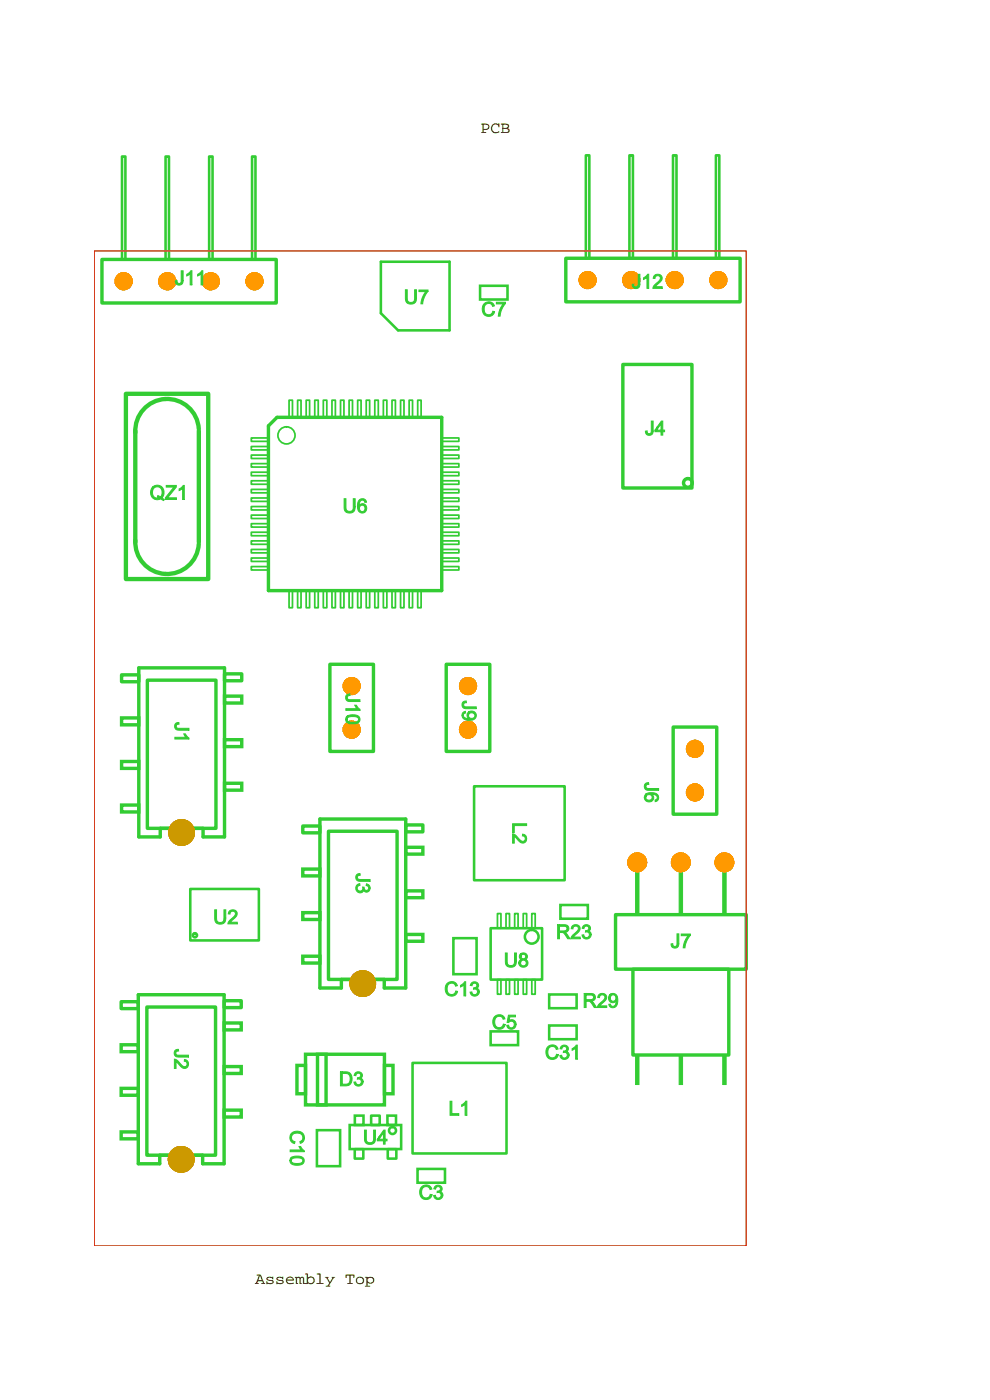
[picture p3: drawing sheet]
<svg xmlns="http://www.w3.org/2000/svg" width="210mm" height="297mm" viewBox="0 0 210 297" stroke-linecap="round" stroke-linejoin="round" font-family="sans-serif">
<!-- layer: 3 -->
<path d="M20 53.2h138.3v211.1h-138.3zM104.1 196.9h10.9v10.9h-10.9z" fill="none" stroke="#3c3" stroke-width=".21"/>
<g fill="none" stroke="#3c3" stroke-width=".55">
<path d="M25.9 33.2h.7v21.8h-.7zM35.1 33.2h.7v21.8h-.7zM44.4 33.2h.7v21.8h-.7zM53.5 33.2h.7v21.8h-.7zM124.3 32.9h.7v21.9h-.7zM133.5 32.9h.7v21.9h-.7zM142.8 32.9h.7v21.9h-.7zM151.9 32.9h.7v21.9h-.7zM80.8 55.5h14.6v14.6h-11l-3.6-3.7zM101.8 60.6h5.9v2.9h-5.9zM100.6 166.8h19.2v19.9h-19.2zM40.4 188.6h14.5v10.9h-14.5z"/>
<path d="M96.2 199h4.9v7.7h-4.9zM104.1 196.9h10.9v10.9h-10.9zM118.9 192h5.8v2.9h-5.8zM104.1 218.8h5.8v2.9h-5.8zM116.5 217.5h5.8v3h-5.8zM116.5 211h5.8v2.9h-5.8zM67.2 239.7h4.9v7.7h-4.9zM74.2 238.7h10.9v5.1h-10.9zM75.3 236.7h1.8v2h-1.8zM78.7 236.7h1.8v2h-1.8zM82.2 236.7h1.8v2h-1.8zM87.5 225.5h19.9v19.2h-19.9z"/>
<path d="M75.2 243.8h1.9v2h-1.9zM82.3 243.8h1.8v2h-1.8zM88.6 248h5.8v2.9h-5.8z"/>
<circle cx="41.3" cy="198.4" r=".44"/>
<circle cx="112.8" cy="198.7" r="1.46"/>
<circle cx="83.3" cy="239.8" r=".74"/>
</g>
<g fill="none" stroke="#3c3" stroke-width=".72">
<path d="M21.6 55h37v9.3h-37zM120 54.8h37v9.2h-37zM132.1 77.3h14.7v26.2h-14.7zM58.8 88.5h34.9v36.8h-36.8v-35zM25.8 152.3h3.6v1.5h-3.6zM25.8 143.2h3.6v1.4h-3.6zM29.4 141.7h18.2v35.8h-4.5v-1.8h-9.1v1.8h-4.6zM31.3 144.3h14.5v31.4h-14.5zM47.6 147.7h3.7v1.4h-3.7zM47.6 156.9h3.7v1.5h-3.7zM47.6 142.9h3.7v1.5h-3.7zM70 140.9h9.2v18.5h-9.2z"/>
<path d="M94.7 140.9h9.2v18.5h-9.2zM142.8 154.2h9.2v18.5h-9.2zM25.8 170.8h3.6v1.4h-3.6zM25.8 161.5h3.6v1.5h-3.6zM47.6 166.2h3.7v1.4h-3.7zM64.2 175.2h3.7v1.5h-3.7zM67.9 173.7h18.2v35.9h-4.6v-1.8h-9.1v1.8h-4.5zM69.7 176.3h14.5v31.5h-14.5zM86.1 179.7h3.6v1.5h-3.6zM86.1 175h3.6v1.5h-3.6zM64.2 193.6h3.7v1.5h-3.7zM64.2 184.4h3.7v1.4h-3.7z"/>
<path d="M86.1 198.2h3.6v1.5h-3.6zM86.1 189h3.6v1.4h-3.6zM130.6 194h27.7v11.6h-27.7zM25.7 212.5h3.6v1.5h-3.6zM29.3 211h18.2v35.9h-4.5v-1.8h-9.1v1.8h-4.6zM31.2 213.6h14.5v31.5h-14.5zM47.5 217h3.7v1.5h-3.7zM47.5 212.3h3.7v1.4h-3.7zM64.2 202.8h3.7v1.5h-3.7zM134.2 205.6h20.4v18.2h-20.4zM25.7 230.9h3.6v1.4h-3.6zM25.7 221.6h3.6v1.5h-3.6z"/>
<path d="M47.5 235.5h3.7v1.5h-3.7zM47.5 226.3h3.7v1.4h-3.7zM63 226h1.8v6h-1.8zM64.8 223.6h16.7v10.8h-16.7zM67.3 223.6h1.9v10.8h-1.9zM81.5 226h1.9v6h-1.9zM25.7 240.1h3.6v1.5h-3.6z"/>
<circle cx="145.9" cy="102.4" r=".93"/>
</g>
<g fill="none" stroke="#3c3" stroke-width=".37">
<path d="M53.3 98.4h3.6v.7h-3.6zM53.3 96.5h3.6v.8h-3.6zM53.3 94.7h3.6v.7h-3.6zM53.3 92.9h3.6v.7h-3.6zM61.3 84.9h.7v3.6h-.7zM63.1 84.9h.8v3.6h-.8zM64.9 84.9h.8v3.6h-.8zM66.8 84.9h.7v3.6h-.7zM68.6 84.9h.7v3.6h-.7zM70.4 84.9h.7v3.6h-.7zM72.2 84.9h.8v3.6h-.8zM74 84.9h.8v3.6h-.8z"/>
<path d="M75.9 84.9h.7v3.6h-.7zM77.7 84.9h.7v3.6h-.7zM79.5 84.9h.7v3.6h-.7zM81.3 84.9h.8v3.6h-.8zM83.1 84.9h.8v3.6h-.8zM85 84.9h.7v3.6h-.7zM86.8 84.9h.7v3.6h-.7zM88.6 84.9h.7v3.6h-.7zM93.7 98.4h3.6v.7h-3.6zM93.7 96.5h3.6v.8h-3.6zM93.7 94.7h3.6v.7h-3.6zM93.7 92.9h3.6v.7h-3.6z"/>
<path d="M53.3 118.4h3.6v.7h-3.6zM53.3 116.6h3.6v.7h-3.6zM53.3 114.7h3.6v.8h-3.6zM53.3 112.9h3.6v.7h-3.6zM53.3 111.1h3.6v.7h-3.6zM53.3 109.3h3.6v.7h-3.6zM53.3 107.5h3.6v.7h-3.6zM53.3 102h3.6v.7h-3.6zM53.3 100.2h3.6v.7h-3.6zM53.3 103.8h3.6v.7h-3.6zM53.3 105.6h3.6v.8h-3.6zM93.7 118.4h3.6v.7h-3.6z"/>
<path d="M93.7 116.6h3.6v.7h-3.6zM93.7 114.7h3.6v.8h-3.6zM93.7 112.9h3.6v.7h-3.6zM93.7 111.1h3.6v.7h-3.6zM93.7 109.3h3.6v.7h-3.6zM93.7 107.5h3.6v.7h-3.6zM93.7 102h3.6v.7h-3.6zM93.7 100.2h3.6v.7h-3.6zM93.7 103.8h3.6v.7h-3.6zM93.7 105.6h3.6v.8h-3.6zM53.3 120.2h3.6v.7h-3.6zM61.3 125.3h.7v3.6h-.7z"/>
<path d="M63.1 125.3h.8v3.6h-.8zM64.9 125.3h.8v3.6h-.8zM66.8 125.3h.7v3.6h-.7zM68.6 125.3h.7v3.6h-.7zM70.4 125.3h.7v3.6h-.7zM72.2 125.3h.8v3.6h-.8zM74 125.3h.8v3.6h-.8zM75.9 125.3h.7v3.6h-.7zM77.7 125.3h.7v3.6h-.7zM79.5 125.3h.7v3.6h-.7zM81.3 125.3h.8v3.6h-.8zM83.1 125.3h.8v3.6h-.8z"/>
<path d="M85 125.3h.7v3.6h-.7zM86.8 125.3h.7v3.6h-.7zM88.6 125.3h.7v3.6h-.7zM93.7 120.2h3.6v.7h-3.6zM105.5 193.8h.8v3.1h-.8zM107.3 193.8h.8v3.1h-.8zM109.2 193.8h.7v3.1h-.7zM111 193.8h.7v3.1h-.7zM112.8 193.8h.7v3.1h-.7zM105.5 207.8h.8v3.1h-.8zM107.3 207.8h.8v3.1h-.8zM109.2 207.8h.7v3.1h-.7z"/>
<path d="M111 207.8h.7v3.1h-.7zM112.8 207.8h.7v3.1h-.7z"/>
<circle cx="60.8" cy="92.4" r="1.82"/>
</g>
<path d="M26.7 83.5h17.5v39.3h-17.5zM28.7 91.4v23.6M42.2 91a6.7 6.7 0 0 0-7.2-6.4 6.7 6.7 0 0 0-6.3 7.2M42.2 91.4v23.6M28.7 114.6a6.7 6.7 0 0 0 6.3 7.1 6.7 6.7 0 0 0 7.2-6.3" fill="none" stroke="#3c3" stroke-width=".92"/>
<g fill="#3c3" stroke="#3c3" stroke-width=".21">
<path d="M153.3 223.8h.7v6.3h-.7z" fill-rule="evenodd"/>
<path d="M144.1 223.8h.7v6.3h-.7z" fill-rule="evenodd"/>
<path d="M144.1 182.9h.7v11.1h-.7z" fill-rule="evenodd"/>
<path d="M134.8 182.9h.7v11.1h-.7z" fill-rule="evenodd"/>
<path d="M153.3 182.9h.7v11.1h-.7z" fill-rule="evenodd"/>
<path d="M134.8 223.8h.7v6.3h-.7z" fill-rule="evenodd"/>
</g>
<path d="M20 53.2h138.3v211.1h-138.3z" fill="none" stroke="#f00" stroke-width=".21"/>
<g fill="#f90" stroke="#f90" stroke-width=".21">
<circle cx="99.3" cy="154.8" r="1.82"/>
<circle cx="99.3" cy="145.5" r="1.82"/>
<circle cx="147.4" cy="168.1" r="1.82"/>
<circle cx="147.4" cy="158.9" r="1.82"/>
<circle cx="74.6" cy="154.8" r="1.82"/>
<circle cx="74.6" cy="145.5" r="1.82"/>
<circle cx="144.4" cy="182.9" r="2"/>
<circle cx="153.7" cy="182.9" r="2"/>
<circle cx="135.2" cy="182.9" r="2"/>
<circle cx="143.1" cy="59.4" r="1.82"/>
<circle cx="133.9" cy="59.4" r="1.82"/>
<circle cx="124.6" cy="59.4" r="1.82"/>
<circle cx="152.4" cy="59.4" r="1.82"/>
<circle cx="44.7" cy="59.7" r="1.82"/>
<circle cx="35.5" cy="59.7" r="1.82"/>
<circle cx="26.2" cy="59.7" r="1.82"/>
<circle cx="54" cy="59.7" r="1.82"/>
</g>
<g fill="#c90" stroke="#c90" stroke-width=".21">
<circle cx="38.4" cy="245.9" r="2.73"/>
<circle cx="76.9" cy="208.7" r="2.73"/>
<circle cx="38.5" cy="176.6" r="2.73"/>
</g>
<g font-size="4.4" fill="#3c3">
<text x="36.9" y="60.4">J11</text>
<text x="85.5" y="64.4">U7</text>
<text x="133.8" y="61.1">J12</text>
<text x="102" y="67">C7</text>
<text x="136.7" y="92.3">J4</text>
<text x="31.6" y="105.9">QZ1</text>
<text x="72.5" y="108.7">U6</text>
<text x="73.4" y="146.9" transform="rotate(90 73.4 146.9)">J10</text>
<text x="98" y="148.5" transform="rotate(90 98 148.5)">J9</text>
<text x="37.1" y="153" transform="rotate(90 37.1 153)">J1</text>
<text x="136.7" y="165.8" transform="rotate(90 136.7 165.8)">J6</text>
<text x="108.7" y="174.3" transform="rotate(90 108.7 174.3)">L2</text>
<text x="75.5" y="185.1" transform="rotate(90 75.5 185.1)">J3</text>
<text x="45.1" y="195.9">U2</text>
<text x="117.8" y="199.1">R23</text>
<text x="142.1" y="201">J7</text>
<text x="106.7" y="205.1">U8</text>
<text x="94" y="211.2">C13</text>
<text x="123.4" y="213.7">R29</text>
<text x="104.2" y="218.2">C5</text>
<text x="37" y="222.4" transform="rotate(90 37 222.4)">J2</text>
<text x="115.4" y="224.6">C31</text>
<text x="71.8" y="230.3">D3</text>
<text x="61.5" y="239.6" transform="rotate(90 61.5 239.6)">C10</text>
<text x="95" y="236.5">L1</text>
<text x="76.5" y="242.7">U4</text>
<text x="88.7" y="254.4">C3</text>
</g>
<g font-size="3.5">
<text x="102" y="28.2">PCB</text>
<text x="54.2" y="272.3">Assembly Top</text>
</g>
</svg>
